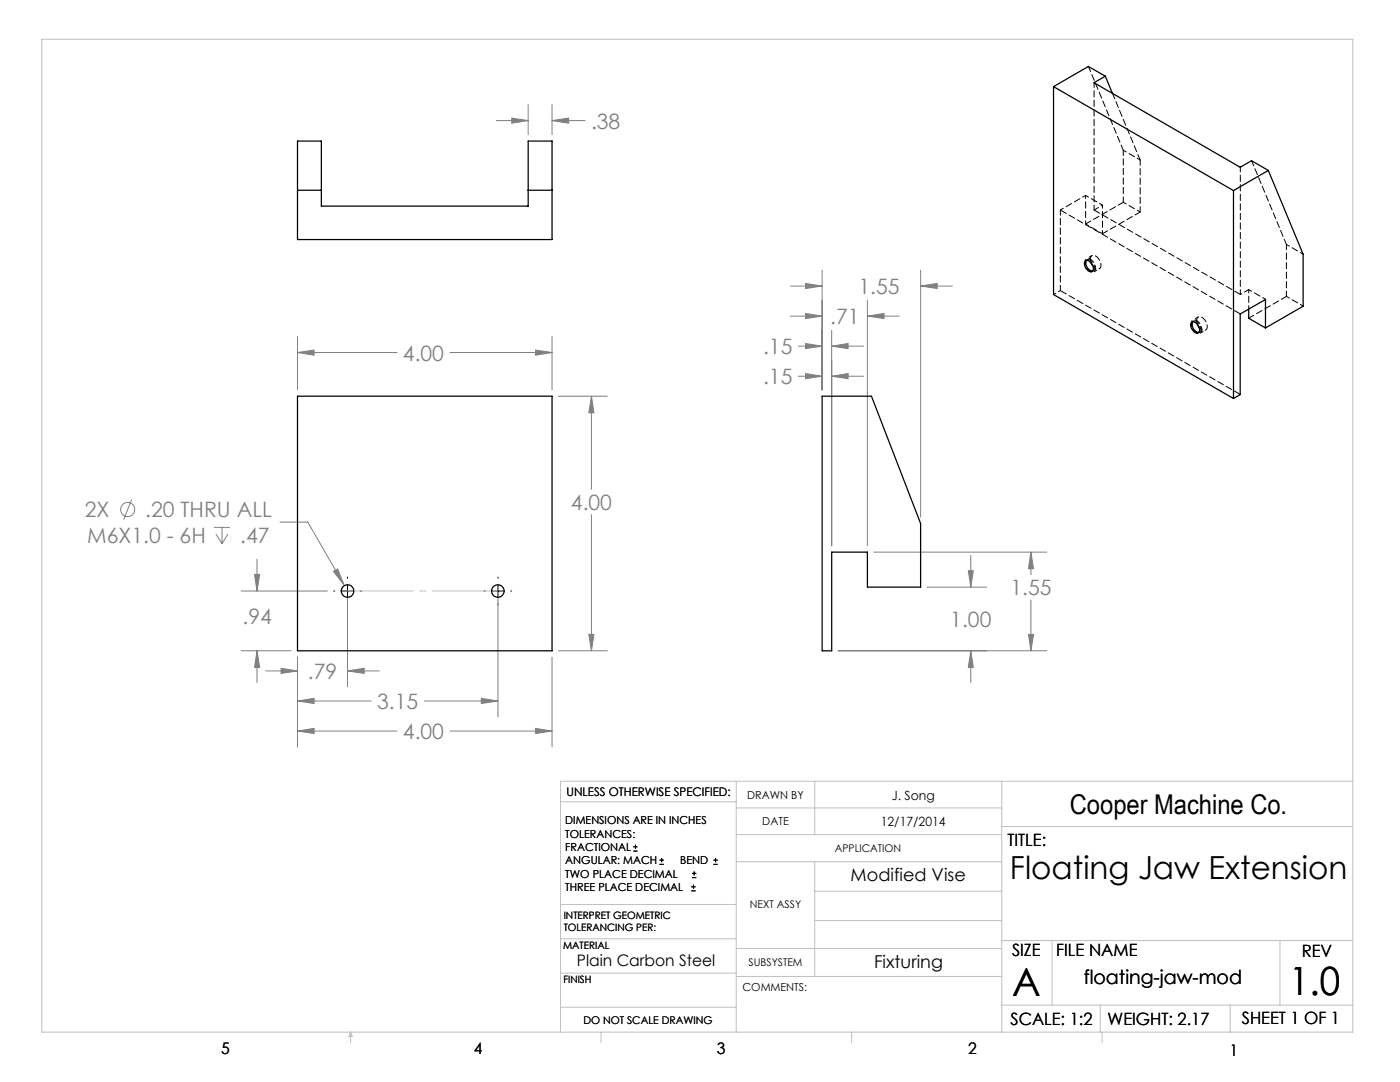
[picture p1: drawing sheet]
<svg xmlns="http://www.w3.org/2000/svg" width="279mm" height="216mm" viewBox="0 0 279 216" stroke-linecap="round" stroke-linejoin="round" font-family="sans-serif">
<g fill="none" stroke="#808080" stroke-width=".2">
<path d="M99.1 24.1h6.3M102.1 23.6l3.3 .5-3.3 .5zM105.4 20.9v6M110.2 24.1l3.3-.5v1zM110.2 20.9v6M110.2 24.1h6.6M157.7 57.1h6.4M160.8 56.6l3.3 .5-3.3 .5zM164.1 53.9v23.9M173.1 59.9v49M183.7 57.1l3.3-.5v1zM183.7 53.9v49.3"/>
<path d="M183.7 57.1h6.4M59.4 70.3l3.3-.5v1.1zM59.4 67.2v10.6M59.4 70.3h19.8M89.8 70.3h20.4M106.9 69.8l3.3 .5-3.3 .6zM110.2 67.2v10.6M111.4 79.1h9.8M118 79.1l.5 3.3h-1zM118 79.1v18.5M157.7 63.1h6.4M159.3 69.1h4.8"/>
<path d="M159.3 75.1h4.8M160.8 68.5l3.3 .6-3.3 .5zM160.8 62.5l3.3 .6-3.3 .5zM160.8 74.5l3.3 .6-3.3 .5zM166 69.1l3.3-.6v1.1zM166 75.1l3.3-.6v1.1zM166 65.9v43M166 69.1h6.3M166 75.1h6.3M173.1 63.1l3.3-.6v1.1zM173.1 63.1h6.4M26.3 99.7l-1.6 4"/>
<path d="M42.7 105.2h3.2M43.1 106.5l1.2 2M44.3 105.2v3.3M45.5 106.5l-1.2 2M48.1 117.9h17.2M50.8 114.6h1l-.5 3.3zM51.3 111.6v6.3M55.9 104.2h5.5l7.2 12.4M66.5 114l.9-.5 1.2 3.1zM69.4 119.2v17.9M99.4 119.2v23.9M118 102.7v27.2"/>
<path d="M174.4 110.2h34.5M185 117.2h11.9M193.3 113.9h.9l-.5 3.3zM193.7 110.8v6.4M205.7 110.2l.6 3.3h-1.1zM205.7 110.2v4.5M205.7 119.7v10.2M48.1 129.9h10M51.3 129.9l.5 3.3h-1zM51.3 129.9v6.3M53 133.9h6.4M56.1 133.4l3.3 .5-3.3 .5z"/>
<path d="M59.4 139.9l3.3-.6v1.1zM59.4 131.1v17.9M59.4 139.9h14.7M69.4 133.9l3.3-.5v1zM69.4 133.9h6.3M84.7 139.9h14.7M96.1 139.3l3.3 .6-3.3 .5zM110.2 131.1v17.9M111.4 129.9h9.8M117.5 126.6h1l-.5 3.3zM167.3 129.9h41.6M193.7 129.9l.5 3.3h-.9z"/>
<path d="M193.7 129.9v6.3M205.2 126.6h1.1l-.6 3.3zM59.4 145.9l3.3-.6v1.1zM59.4 145.9h19.8M89.8 145.9h20.4M106.9 145.3l3.3 .6-3.3 .5z"/>
<circle cx="25.5" cy="101.7" r="1.41"/>
</g>
<g fill="none" stroke="#000" stroke-width=".2">
<path d="M66.6 117.9h.2M68.1 117.9h2.5M69.4 115.1v.3M69.4 116.7v2.5M71.9 117.9h.2M96.6 117.9h.2M98.1 117.9h2.5M99.4 115.1v.3M99.4 116.7v2.5M101.9 117.9h.2M69.4 120.5v.2M99.4 120.5v.2"/>
<path d="M126.4 169.8h.8M126.4 169h.8M126.8 168.6v.8M131.6 172.5h.9M131.6 171.6h.9M132 171.2v.8M138 177.8h.8M138 177h.8M138.1 175.1h.9M138.1 174.3h.9M138.4 176.5v.8M138.5 173.9v.8"/>
<path d="M142.4 172.5h.8M142.4 171.6h.8M142.8 171.2v.8"/>
</g>
<path d="M69.4 117.9h30" fill="none" stroke="#c0c0c0" stroke-width=".2" stroke-dasharray="15.2 1.3 1.3 1.3" stroke-dashoffset="2.1"/>
<g fill="none" stroke="#c0c0c0" stroke-width=".2">
<path d="M8.4 7.8h261.6v198.2h-261.6zM111.9 160h35M146.9 155.9v50.1M162.6 155.9v10.6M199.9 155.9v50.1M270 155.9h-158.1v50.1M146.9 166.5h53M146.9 161.2h53M146.9 171.9h53M162.6 171.9v22.9M162.6 177.8h37.3M199.9 164.9h70.1"/>
<path d="M111.9 194.2h35M111.9 187.3h35M111.9 180.5h35M146.9 189.3h53M146.9 194.8h53M162.6 183.7h37.3M199.9 187.7h70.1M210 187.7v12.9M255.4 187.7v12.9M70 206v2.1M70 206l.3 .8h-.7zM111.9 201h35"/>
<path d="M119.9 206v2.1M170 206v2.1M199.9 200.6h70.1M219.6 200.6v5.4M220 206v2.1M245.5 200.6v5.4"/>
</g>
<path d="M66.5 114l2.1 2.6-1.2-3.1zM106.9 69.8l3.3 .5-3.3 .6zM59.4 70.3l3.3-.5v1.1zM117.5 126.6h1l-.5 3.3zM118 79.1l.5 3.3h-1zM56.1 133.4l3.3 .5-3.3 .5zM69.4 133.9l3.3-.5v1zM59.4 139.9l3.3-.6v1.1zM96.1 139.3l3.3 .6-3.3 .5zM59.4 145.9l3.3-.6v1.1zM106.9 145.3l3.3 .6-3.3 .5zM51.3 129.9l.5 3.3h-1zM50.8 114.6h1l-.5 3.3zM160.8 68.5l3.3 .6-3.3 .5zM166 69.1l3.3-.6v1.1zM160.8 62.5l3.3 .6-3.3 .5zM173.1 63.1l3.3-.6v1.1zM160.8 56.6l3.3 .5-3.3 .5zM183.7 57.1l3.3-.5v1zM160.8 74.5l3.3 .6-3.3 .5zM166 75.1l3.3-.6v1.1zM193.7 129.9l.5 3.3h-.9zM193.3 113.9h.9l-.5 3.3zM205.2 126.6h1.1l-.6 3.3zM205.7 110.2l.6 3.3h-1.1zM102.1 23.6l3.3 .5-3.3 .5zM110.2 24.1l3.3-.5v1z" fill="#808080"/>
<g fill="none" stroke="#000" stroke-width=".25">
<path d="M210.3 17.3l35.9 20.7M210.3 17.3v41.5l35.9 20.7M220.6 15.2l-3.4-1.9-6.9 4M220.6 15.2l-2.3 1.3 29.2 16.9 2.3-1.3 3.3 1.9M220.6 15.2l1.4 3.4M59.4 28.2h4.7v12.9h41.3v-12.9h4.8v19.6h-50.8zM59.4 38h4.7M105.4 38h4.8M246.2 38v41.5M253.1 34l-6.9 4M253.1 34l7 16.7v10.4l-7.5 4.3M216.6 52.1a1.13 1.13 0 0 1 1.5 1 .7 .7 0 0 1 .1 .7 .7 .7 0 0 1-.7 .4 1.64 1.64 0 0 1-.9-2.1z"/>
<path d="M216.8 52a1.6 1.6 0 0 0 1.3 2.1M217.8 52.5l.3 .5M59.4 79.1h50.8v50.8h-50.8zM164.1 79.1h9.8l9.8 25.4v12.7h-10.6v-7h-7.1v19.7h-1.9zM237.8 64.3a1.13 1.13 0 0 1 1.5 1 .7 .7 0 0 1 .1 .8 .7 .7 0 0 1-.7 .4 1.64 1.64 0 0 1-.9-2.2zM238.1 64.2a1.55 1.55 0 0 0 1.2 2.1M239 64.8l.3 .4M249.2 61.7v1.8l3.4 1.9M252.6 65.4v-5.6l-5.1 2.9v16l-1.3 .8"/>
<circle cx="69.4" cy="117.9" r="1.25"/>
<circle cx="99.4" cy="117.9" r="1.25"/>
</g>
<path d="M247.5 33.3v25.5M218.3 41.9v-25.4" fill="none" stroke="#000" stroke-width=".2" stroke-dasharray="1.3 .6" stroke-dashoffset=".3"/>
<path d="M217.2 13.3l7 16.7M224.2 30v10.4M227.5 31.9v10.4M211.6 41.9v16.1M256.7 48.8l-6.9-16.7M256.7 59.1v-10.3" fill="none" stroke="#000" stroke-width=".2" stroke-dasharray="1.3 .6" stroke-dashoffset=".2"/>
<path d="M220 40.9l-1.7 1M247.5 58.8l1.7-1" fill="none" stroke="#000" stroke-width=".2" stroke-dasharray="1.3 .6" stroke-dashoffset="1"/>
<path d="M217 51.8l-.3 .2M217.9 54.2l.3-.2M247.5 58.8l-29.2-16.9M238.2 64.1l-.3 .1M239.2 66.4l.2-.1" fill="none" stroke="#000" stroke-width=".2" stroke-dasharray="1.3 .6"/>
<path d="M211.6 58l35.9 20.7M216.8 51.9a.96 .96 0 0 1 1.5 .8 .92 .92 0 0 1-.2 1.4M238.1 64.2a.96 .96 0 0 1 1.4 .7 .92 .92 0 0 1-.2 1.4M247.5 62.6l-35.9-20.7" fill="none" stroke="#000" stroke-width=".2" stroke-dasharray="1.3 .6" stroke-dashoffset="-.1"/>
<g fill="none" stroke="#000" stroke-width=".2" stroke-dasharray="1.3 .6" stroke-dashoffset=".6">
<path d="M216.7 39l-5.1 2.9M227.5 31.9l-3.3-1.9M216.7 44.7v-5.7M217.9 51l-1.1 .6M218.3 54.2l1.1-.6M220 46.6v-5.7M220 46.6l-3.3-1.9M220 40.9l-3.3-1.9M227.5 42.3l-3.3-1.9M249.2 57.8l3.4 1.9M249.2 57.8v3.9M256.7 48.8l3.4 1.9"/>
<path d="M256.7 59.1l3.4 2M239.1 63.3l-1 .6M239.6 66.5l1-.6"/>
</g>
<path d="M216.5 52.3a.71 .71 0 0 1 .5-.8 .71 .71 0 0 1 .9 .4 1.76 1.76 0 0 1 .5 2.3 1.71 1.71 0 0 1-1.9-1.9M237.7 64.6a.71 .71 0 0 1 .5-.8 .71 .71 0 0 1 .9 .4 1.76 1.76 0 0 1 .5 2.3 1.71 1.71 0 0 1-1.9-1.9" fill="none" stroke="#000" stroke-width=".2" stroke-dasharray="1.3 .6" stroke-dashoffset=".7"/>
<path d="M217.6 51.7a.71 .71 0 0 1 .5-.8 .71 .71 0 0 1 .9 .4 1.76 1.76 0 0 1 .4 2.3 1.15 1.15 0 0 1-1.3-.6M217.8 52.5l-.2-.8M238.8 63.9a.71 .71 0 0 1 .5-.7 .71 .71 0 0 1 .9 .3 1.76 1.76 0 0 1 .5 2.3 1.15 1.15 0 0 1-1.4-.6M239 64.7l-.2-.8" fill="none" stroke="#000" stroke-width=".2" stroke-dasharray="1.3 .6" stroke-dashoffset=".4"/>
<path d="M222 18.6l5.5 13.3M224.2 40.4l-7.5 4.3M227.5 42.3l-7.5 4.3M249.2 63.5l7.5-4.4" fill="none" stroke="#000" stroke-width=".2" stroke-dasharray="1.3 .6" stroke-dashoffset=".1"/>
<path d="M210.3 58.8l1.3-.8" fill="none" stroke="#000" stroke-width=".2" stroke-dasharray="1.3 .6" stroke-dashoffset=".8"/>
<g font-size="7.8">
<text x="202" y="198.7">A</text>
<text x="257.3" y="198.6">1.0</text>
</g>
<text font-size="6.3" x="201.6" y="175.5">Floating Jaw Extension</text>
<text font-size="5.4" x="213.5" y="162.4">Cooper Machine Co.</text>
<g font-size="4.2" fill="#808080">
<text x="118" y="25.7">.38</text>
<text x="171.3" y="58.6">1.55</text>
<text x="165.7" y="64.6">.71</text>
<text x="80.4" y="71.9">4.00</text>
<text x="152.3" y="70.6">.15</text>
<text x="152.3" y="76.6">.15</text>
<text x="113.9" y="101.7">4.00</text>
<text x="16.9" y="103.2">2X</text>
<text x="29" y="103.2">.20 THRU ALL</text>
<text x="17.4" y="108.3">M6X1.0 - 6H</text>
<text x="48" y="108.3">.47</text>
<text x="201.7" y="118.8">1.55</text>
<text x="48.4" y="124.5">.94</text>
<text x="189.7" y="125.1">1.00</text>
<text x="61.5" y="135.4">.79</text>
<text x="75.3" y="141.4">3.15</text>
<text x="80.4" y="147.4">4.00</text>
</g>
<text font-size="3.9" x="216.3" y="196.3">floating-jaw-mod</text>
<g font-size="3.5">
<text x="169.8" y="175.8">Modified Vise</text>
<text x="174.4" y="193.2">Fixturing</text>
</g>
<g font-size="3.4">
<text x="201.1" y="168.8">TITLE:</text>
<text x="202" y="190.8">SIZE</text>
<text x="210.8" y="190.9">FILE NAME</text>
<text x="259.8" y="191">REV</text>
<text x="201.7" y="204.5">SCALE: 1:2</text>
<text x="221" y="204.5">WEIGHT: 2.17</text>
<text x="247.8" y="204.4">SHEET 1 OF 1</text>
</g>
<g font-size="3.2">
<text x="115.1" y="192.7">Plain Carbon Steel</text>
<text x="44.2" y="210.4">5</text>
<text x="94.6" y="210.3">4</text>
<text x="143.1" y="210.4">3</text>
<text x="193.2" y="210.3">2</text>
<text x="245.4" y="210.6">1</text>
</g>
<g font-size="2.5">
<text x="178" y="159.7">J. Song</text>
<text x="175.8" y="164.8">12/17/2014</text>
</g>
<text font-size="2.4" x="113.1" y="158.9">UNLESS OTHERWISE SPECIFIED:</text>
<g font-size="2.2">
<text x="149.1" y="159.4">DRAWN BY</text>
<text x="112.8" y="164.5">DIMENSIONS ARE IN INCHES</text>
<text x="112.8" y="167.1">TOLERANCES:</text>
<text x="152.1" y="164.7">DATE</text>
<text x="112.8" y="169.8">FRACTIONAL</text>
<text x="112.8" y="172.5">ANGULAR: MACH</text>
<text x="135.8" y="172.5">BEND</text>
<text x="112.8" y="175.1">TWO PLACE DECIMAL</text>
<text x="112.8" y="177.8">THREE PLACE DECIMAL</text>
<text x="148.2" y="197.8">COMMENTS:</text>
</g>
<g font-size="2.1">
<text x="166.6" y="170">APPLICATION</text>
<text x="149.7" y="181.2">NEXT ASSY</text>
<text x="149.4" y="192.7">SUBSYSTEM</text>
<text x="116.4" y="204.3">DO NOT SCALE DRAWING</text>
</g>
<g font-size="2">
<text x="112.5" y="183.3">INTERPRET GEOMETRIC</text>
<text x="112.5" y="185.9">TOLERANCING PER:</text>
<text x="112.4" y="189.4">MATERIAL</text>
<text x="112.4" y="196.2">FINISH</text>
</g>
</svg>
